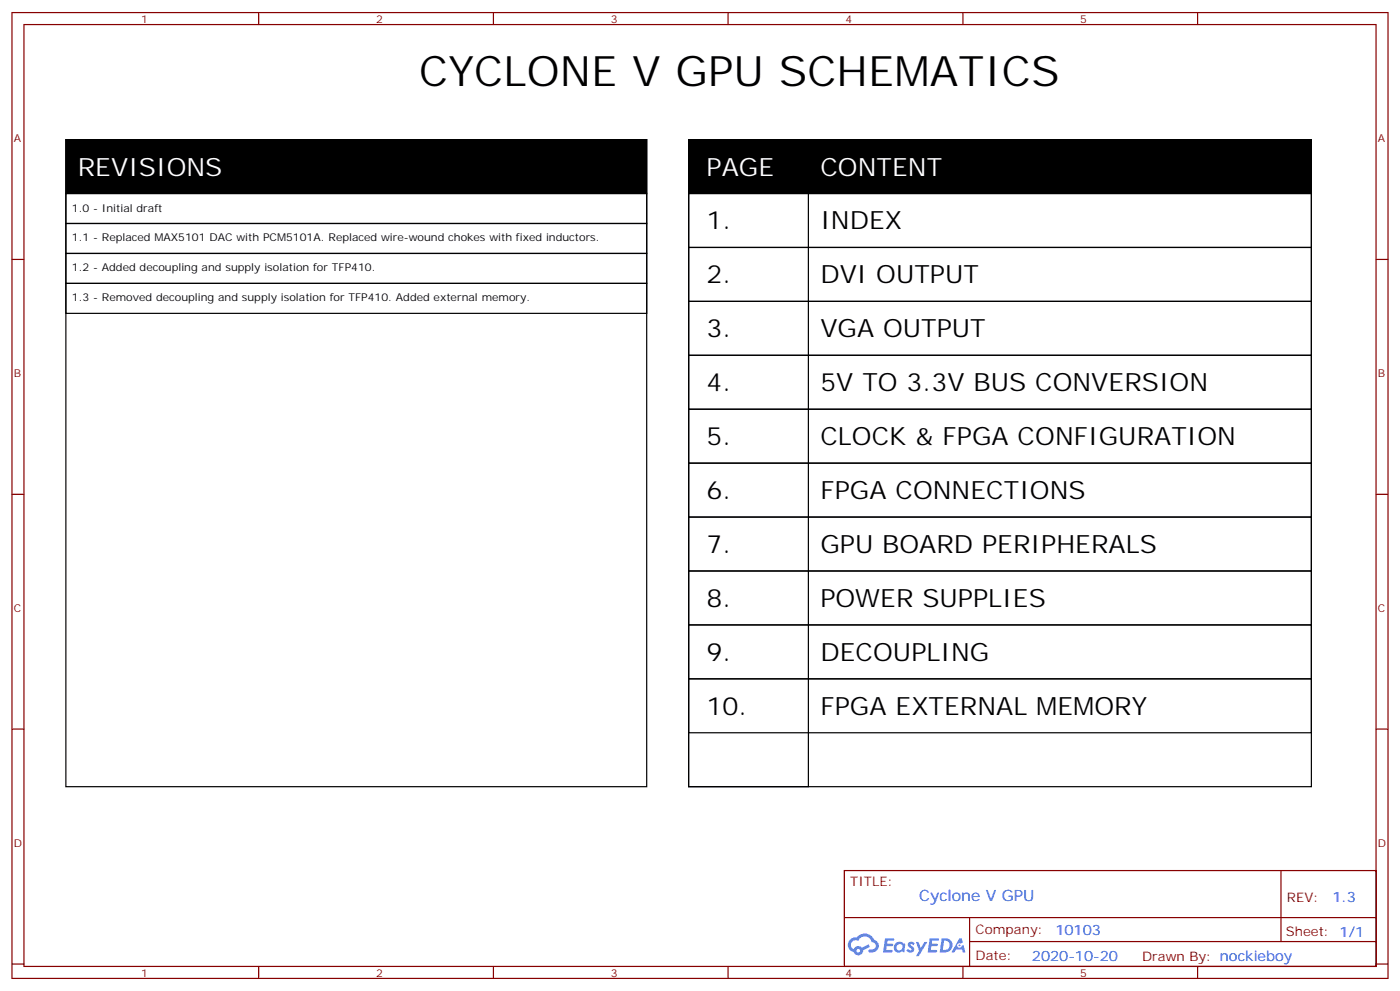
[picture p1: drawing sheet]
<svg xmlns="http://www.w3.org/2000/svg" width="412mm" height="292mm" viewBox="0 0 412 292" stroke-linecap="round" stroke-linejoin="round" font-family="sans-serif">
<g fill="none" stroke="#870000" stroke-width=".35">
<path d="M3.5 3.7h405.4v284.3h-405.4zM7.1 7.2h398.2v277.3h-398.2zM76.2 3.7v3.5M145.3 3.7v3.5M214.5 3.7v3.5M283.6 3.7v3.5M352.8 3.7v3.5M3.5 76.4h3.6M405.3 76.4h3.6M3.5 145.5h3.6M405.3 145.5h3.6M3.5 214.7h3.6"/>
<path d="M405.3 214.7h3.6M248.7 256.3h156.6v28.2h-156.6zM377.3 256.3v20.9M248.7 270.1h156.5M285.6 277.2h119.6M285.6 270.1v14.2M3.5 283.8h3.6M76.2 284.5v3.5M145.3 284.5v3.5M214.5 284.5v3.5M283.6 284.5v3.5M352.8 284.5v3.5"/>
<path d="M405.3 283.8h3.6"/>
</g>
<g fill="#5487ff">
<path d="M267.7 277.5a1.22 1.22 0 0 1 1.7 .2l-.4 .6a.47 .47 0 0 0-.3-.4 .47 .47 0 0 0-.5 .2l.1 .2a1.14 1.14 0 0 1 .8 1.8 1.14 1.14 0 0 1-1.9 0l-.2-.2 .5-.6 .7 .5a.29 .29 0 0 0 .3-.3 .29 .29 0 0 0-.2-.3 1.04 1.04 0 0 1-.6-1.7z"/>
<path d="M260.7 276.2h2.4l.3 .2-.2 .5-1.8 .1-.1 .8h1.5l.3 .4-.3 .4h-1.6l-.2 1.1h1.7l.2 .3-.2 .3-2.6 .1z"/>
<path d="M273.8 276.2h2.4l.3 .2-.1 .5-1.8 .1-.2 .8h1.6l.3 .4-.4 .4-1.6-.1-.1 1.1 1.7 .1 .2 .3-.2 .3-2.6 .1z"/>
<path d="M282.6 276.2h.7l.3 1.3-.6 .3a.69 .69 0 0 0-1 .3 .69 .69 0 0 0 .4 .9 .69 .69 0 0 0 .9-.6l.5-.2 .6 2.2h-.8l-.2-.9h-1.8l-.5 .9h-.8z"/>
<path d="M269.8 277.3h.8l.6 1.8 1.1-1.8h.9l-2.6 4.2h-.8l.9-1.5z"/>
<path d="M277.4 276.2l-.6 4.2h1.3a2.11 2.11 0 0 0 2.5-2.1 2.11 2.11 0 0 0-2.5-2.1zM278.1 277a1.39 1.39 0 0 1 1.7 1.4 1.39 1.39 0 0 1-1.8 1.2h-.3z"/>
<path d="M263.7 277.8a1.54 1.54 0 0 0-.1 2.2 1.54 1.54 0 0 0 2.2 .1l.6 .3 .3-2.3-.2-.3h-.4a1.49 1.49 0 0 0-2.4 0zM264 278.8a.94 .94 0 0 1 1.8 0 .94 .94 0 0 1-1.8 0z"/>
<path d="M250.4 276.6a2.18 2.18 0 0 0 1.1 3.7 1.44 1.44 0 0 0 1.6 .9 1.44 1.44 0 0 0 1.2-1.4l2-1.1-.5-.7-1.9 1a1.47 1.47 0 0 0-2.4 .4 1.39 1.39 0 0 1-.7-1.9 1.39 1.39 0 0 1 2-.5 2.12 2.12 0 0 1 2.2-1.3 2.12 2.12 0 0 1 1.9 1.7 1.14 1.14 0 0 1 1.1 1.4 1.14 1.14 0 0 1-1.7 .7 .43 .43 0 0 0-.5 .4 .43 .43 0 0 0 .4 .5 1.98 1.98 0 0 0 2.5-1.2 1.98 1.98 0 0 0-1.2-2.6 3.1 3.1 0 0 0-5.3-.6l-.9 .1zM252.3 279.9a.55 .55 0 0 1 1.1 0 .55 .55 0 0 1-1.1 0z"/>
<circle cx="282.6" cy="278.3" r=".26"/>
</g>
<g fill="none" stroke="#000" stroke-width=".35">
<path d="M19.4 41.1h171.1v190.5h-171.1zM19.4 57h171.1v8.8h-171.1zM202.8 41.1h183.5v190.5h-183.5zM202.8 57h183.5v15.8h-183.5zM202.8 41.1h35.3v190.5h-35.3zM19.4 65.8h171.1v8.8h-171.1zM19.4 74.6h171.1v8.8h-171.1zM202.8 72.8h183.5v15.9h-183.5zM19.4 83.4h171.1v8.9h-171.1zM202.8 88.7h183.5v15.9h-183.5zM202.8 104.6h183.5v15.9h-183.5zM202.8 120.5h183.5v15.8h-183.5z"/>
<path d="M202.8 136.3h183.5v15.9h-183.5zM202.8 152.2h183.5v15.9h-183.5zM202.8 168.1h183.5v15.9h-183.5zM202.8 184h183.5v15.8h-183.5zM202.8 199.8h183.5v15.9h-183.5z"/>
</g>
<path d="M19.4 41.1h171.1v15.9h-171.1zM202.8 41.1h183.5v15.9h-183.5z" fill="#000" stroke="#000" stroke-width=".35"/>
<text font-size="12.3" x="123.5" y="25.2">CYCLONE V GPU SCHEMATICS</text>
<g font-size="7.4" fill="#fff">
<text x="22.9" y="51.7">REVISIONS</text>
<text x="208.1" y="51.7">PAGE</text>
<text x="241.7" y="51.7">CONTENT</text>
</g>
<g font-size="7.4">
<text x="208.1" y="67.6">1.</text>
<text x="241.7" y="67.6">INDEX</text>
<text x="208.1" y="83.4">2.</text>
<text x="241.7" y="83.4">DVI OUTPUT</text>
<text x="208.1" y="99.3">3.</text>
<text x="241.7" y="99.3">VGA OUTPUT</text>
<text x="208.1" y="115.2">4.</text>
<text x="241.7" y="115.2">5V TO 3.3V BUS CONVERSION</text>
<text x="208.1" y="131.1">5.</text>
<text x="241.7" y="131.1">CLOCK &amp; FPGA CONFIGURATION</text>
<text x="208.1" y="146.9">6.</text>
<text x="241.7" y="146.9">FPGA CONNECTIONS</text>
<text x="208.1" y="162.8">7.</text>
<text x="241.7" y="162.8">GPU BOARD PERIPHERALS</text>
<text x="208.1" y="178.7">8.</text>
<text x="241.7" y="178.7">POWER SUPPLIES</text>
<text x="208.1" y="194.6">9.</text>
<text x="241.7" y="194.6">DECOUPLING</text>
<text x="208.1" y="210.4">10.</text>
<text x="241.7" y="210.4">FPGA EXTERNAL MEMORY</text>
</g>
<text font-size="4.6" fill="#00f" x="270.8" y="265.3">Cyclone V GPU</text>
<g font-size="4.2" fill="#00f">
<text x="392.5" y="265.6">1.3</text>
<text x="310.9" y="275.1">10103</text>
<text x="304" y="282.9">2020-10-20</text>
</g>
<g font-size="3.9" fill="#800">
<text x="250.5" y="260.9">TITLE:</text>
<text x="379.1" y="265.6">REV:</text>
<text x="287.4" y="275.1">Company:</text>
<text x="378.7" y="275.7">Sheet: 1/1</text>
<text x="287.4" y="282.8">Date:</text>
<text x="336.4" y="282.8">Drawn By: nockieboy</text>
</g>
<g font-size="3.2" fill="#800">
<text x="41.6" y="6.7">1</text>
<text x="110.8" y="6.7">2</text>
<text x="179.9" y="6.7">3</text>
<text x="249.1" y="6.7">4</text>
<text x="318.2" y="6.7">5</text>
<text x="4.1" y="41.8">A</text>
<text x="405.9" y="41.8">A</text>
<text x="4.1" y="110.9">B</text>
<text x="405.9" y="110.9">B</text>
<text x="4.1" y="180.1">C</text>
<text x="405.9" y="180.1">C</text>
<text x="4.1" y="249.2">D</text>
<text x="405.9" y="249.2">D</text>
<text x="41.6" y="287.5">1</text>
<text x="110.8" y="287.5">2</text>
<text x="179.9" y="287.5">3</text>
<text x="249.1" y="287.5">4</text>
<text x="318.2" y="287.5">5</text>
</g>
<g font-size="3.2">
<text x="21.2" y="62.3">1.0 - Initial draft</text>
<text x="21.2" y="71.1">1.1 - Replaced MAX5101 DAC with PCM5101A. Replaced wire-wound chokes with fixed inductors.</text>
<text x="21.2" y="79.9">1.2 - Added decoupling and supply isolation for TFP410.</text>
<text x="21.2" y="88.7">1.3 - Removed decoupling and supply isolation for TFP410. Added external memory.</text>
</g>
</svg>
